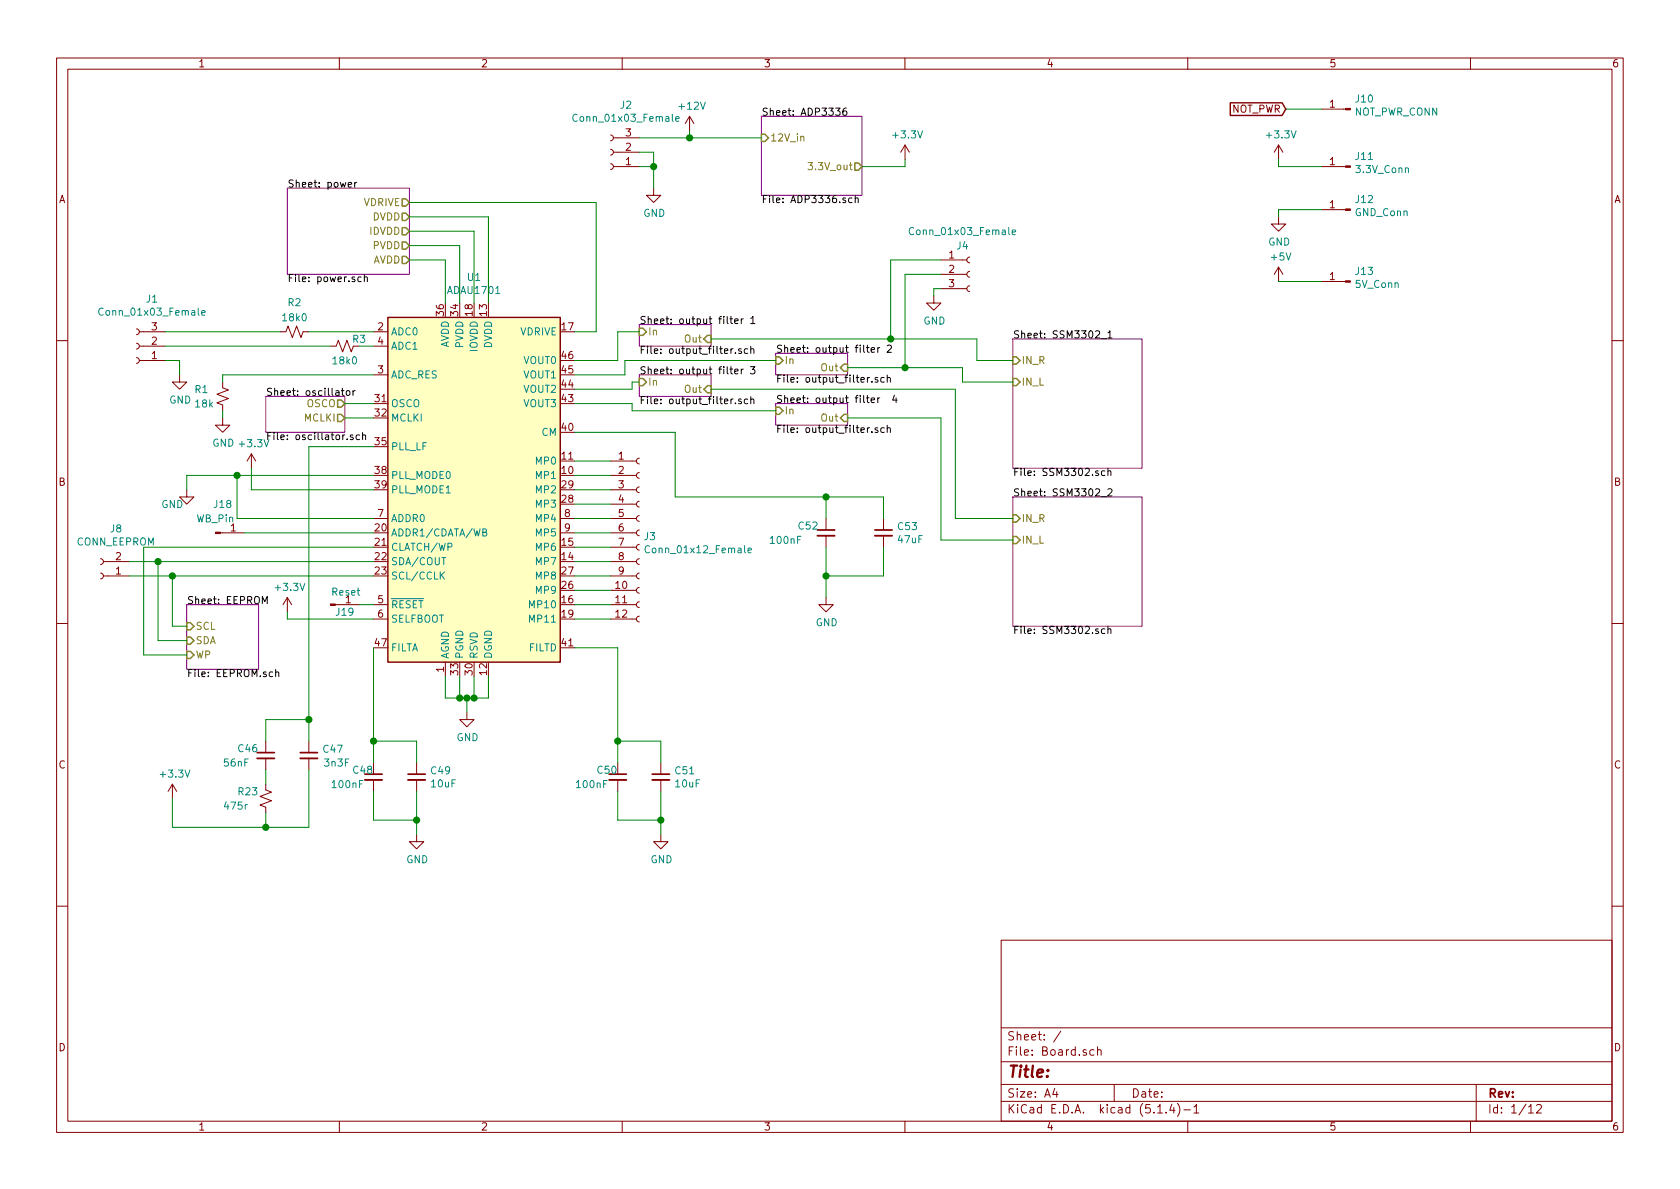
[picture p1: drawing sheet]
EESchema Schematic File Version 4
LIBS:Board-cache
EELAYER 30 0
EELAYER END
$Descr A4 11693 8268
encoding utf-8
Sheet 1 12
Title ""
Date ""
Rev ""
Comp ""
Comment1 ""
Comment2 ""
Comment3 ""
Comment4 ""
$EndDescr
$Comp
L Device:R_Small_US R2
U 1 1
P 2050 2300
F 0 "R2" V 1845 2300 50  0000 C CNN
F 1 "18k0" V 1950 2300 50  0000 C CNN
F 2 "Resistor_SMD:R_0805_2012Metric_Pad1.15x1.40mm_HandSolder" H 2050 2300 50  0001 C CNN
F 3 "~" H 2050 2300 50  0001 C CNN
	1    2050 2300
	0    1    1    0   
$EndComp
$Comp
L Device:R_Small_US R3
U 1 1
P 2400 2400
F 0 "R3" V 2350 2500 50  0000 C CNN
F 1 "18k0" V 2500 2400 50  0000 C CNN
F 2 "Resistor_SMD:R_0805_2012Metric_Pad1.15x1.40mm_HandSolder" H 2400 2400 50  0001 C CNN
F 3 "~" H 2400 2400 50  0001 C CNN
	1    2400 2400
	0    1    1    0   
$EndComp
Wire Wire Line
	2600 2400 2500 2400
Wire Wire Line
	2600 2300 2150 2300
$Comp
L DSP_AnalogDevices:ADAU1701 U1
U 1 1
P 3300 3400
F 0 "U1" H 3300 4881 50  0000 C CNN
F 1 "ADAU1701" H 3300 4790 50  0000 C CNN
F 2 "Package_QFP:LQFP-48_7x7mm_P0.5mm" H 3300 3400 50  0001 C CNN
F 3 "https://www.analog.com/media/en/technical-documentation/data-sheets/ADAU1701.pdf" H 3300 3400 50  0001 C CNN
	1    3300 3400
	1    0    0    -1  
$EndComp
$Sheet
S 1850 2750 550  250 
U 5DE0BF1C
F0 "oscillator" 50
F1 "oscillator.sch" 50
F2 "OSCO" O R 2400 2800 50 
F3 "MCLKI" O R 2400 2900 50 
$EndSheet
Wire Wire Line
	2600 2800 2400 2800
Wire Wire Line
	2400 2900 2600 2900
$Sheet
S 2000 1300 850  600 
U 5DE1C9A6
F0 "power" 50
F1 "power.sch" 50
F2 "AVDD" O R 2850 1800 50 
F3 "DVDD" O R 2850 1500 50 
F4 "PVDD" O R 2850 1700 50 
F5 "IDVDD" O R 2850 1600 50 
F6 "VDRIVE" O R 2850 1400 50 
$EndSheet
Wire Wire Line
	2850 1800 3100 1800
Wire Wire Line
	3100 1800 3100 2100
Wire Wire Line
	2850 1700 3200 1700
Wire Wire Line
	3200 1700 3200 2100
Wire Wire Line
	3300 2100 3300 1600
Wire Wire Line
	3300 1600 2850 1600
Wire Wire Line
	3400 2100 3400 1500
Wire Wire Line
	3400 1500 2850 1500
Wire Wire Line
	2850 1400 4150 1400
Wire Wire Line
	4150 1400 4150 2300
Wire Wire Line
	4150 2300 4000 2300
$Comp
L Device:R_Small_US R1
U 1 1
P 1550 2750
F 0 "R1" H 1350 2800 50  0000 L CNN
F 1 "18k" H 1350 2700 50  0000 L CNN
F 2 "Resistor_SMD:R_0805_2012Metric_Pad1.15x1.40mm_HandSolder" H 1550 2750 50  0001 C CNN
F 3 "~" H 1550 2750 50  0001 C CNN
	1    1550 2750
	1    0    0    -1  
$EndComp
$Comp
L power:GND #PWR0101
U 1 1
P 1550 2900
F 0 "#PWR0101" H 1550 2650 50  0001 C CNN
F 1 "GND" H 1555 2727 50  0000 C CNN
F 2 "" H 1550 2900 50  0001 C CNN
F 3 "" H 1550 2900 50  0001 C CNN
	1    1550 2900
	1    0    0    -1  
$EndComp
Wire Wire Line
	2600 2600 1550 2600
Wire Wire Line
	1550 2600 1550 2650
Wire Wire Line
	1550 2850 1550 2900
$Comp
L power:GND #PWR0108
U 1 1
P 1250 2600
F 0 "#PWR0108" H 1250 2350 50  0001 C CNN
F 1 "GND" H 1255 2427 50  0000 C CNN
F 2 "" H 1250 2600 50  0001 C CNN
F 3 "" H 1250 2600 50  0001 C CNN
	1    1250 2600
	1    0    0    -1  
$EndComp
Wire Wire Line
	1150 2500 1250 2500
Wire Wire Line
	1250 2500 1250 2600
Wire Wire Line
	1150 2400 2300 2400
Wire Wire Line
	1150 2300 1950 2300
$Comp
L power:GND #PWR0109
U 1 1
P 3250 4950
F 0 "#PWR0109" H 3250 4700 50  0001 C CNN
F 1 "GND" H 3255 4777 50  0000 C CNN
F 2 "" H 3250 4950 50  0001 C CNN
F 3 "" H 3250 4950 50  0001 C CNN
	1    3250 4950
	1    0    0    -1  
$EndComp
Wire Wire Line
	3100 4700 3100 4850
Wire Wire Line
	3100 4850 3200 4850
Wire Wire Line
	3250 4850 3250 4950
Wire Wire Line
	3200 4700 3200 4850
Connection ~ 3200 4850
Wire Wire Line
	3200 4850 3250 4850
Wire Wire Line
	3300 4700 3300 4850
Wire Wire Line
	3300 4850 3250 4850
Connection ~ 3250 4850
Wire Wire Line
	3400 4700 3400 4850
Wire Wire Line
	3400 4850 3300 4850
Connection ~ 3300 4850
$Sheet
S 5400 2450 500  150 
U 5DE47C86
F0 "output filter 2" 50
F1 "output_filter.sch" 50
F2 "In" I L 5400 2500 50 
F3 "Out" I R 5900 2550 50 
$EndSheet
$Sheet
S 4450 2250 500  150 
U 5DE4A02D
F0 "output filter 1" 50
F1 "output_filter.sch" 50
F2 "In" I L 4450 2300 50 
F3 "Out" I R 4950 2350 50 
$EndSheet
$Sheet
S 4450 2600 500  150 
U 5DE4AB46
F0 "output filter 3" 50
F1 "output_filter.sch" 50
F2 "In" I L 4450 2650 50 
F3 "Out" I R 4950 2700 50 
$EndSheet
$Sheet
S 5400 2800 500  150 
U 5DE4B545
F0 "output filter  4" 50
F1 "output_filter.sch" 50
F2 "In" I L 5400 2850 50 
F3 "Out" I R 5900 2900 50 
$EndSheet
Wire Wire Line
	4000 2500 4300 2500
Wire Wire Line
	4300 2500 4300 2300
Wire Wire Line
	4300 2300 4450 2300
Wire Wire Line
	4000 2600 4350 2600
Wire Wire Line
	4350 2600 4350 2500
Wire Wire Line
	4350 2500 5400 2500
Wire Wire Line
	4000 2700 4400 2700
Wire Wire Line
	4400 2700 4400 2650
Wire Wire Line
	4400 2650 4450 2650
Wire Wire Line
	4000 2800 4400 2800
Wire Wire Line
	4400 2800 4400 2850
Wire Wire Line
	4400 2850 5400 2850
Wire Wire Line
	4950 2350 6200 2350
Wire Wire Line
	4000 3200 4250 3200
Wire Wire Line
	4000 3300 4250 3300
Wire Wire Line
	4000 3400 4250 3400
Wire Wire Line
	4000 3500 4250 3500
Wire Wire Line
	4000 3600 4250 3600
Wire Wire Line
	4000 3700 4250 3700
Wire Wire Line
	4000 3800 4250 3800
Wire Wire Line
	4000 3900 4250 3900
Wire Wire Line
	4000 4000 4250 4000
Wire Wire Line
	4000 4100 4250 4100
Wire Wire Line
	4000 4200 4250 4200
Wire Wire Line
	4000 4300 4250 4300
$Sheet
S 7050 2350 900  900 
U 5DEA1E74
F0 "SSM3302_1" 50
F1 "SSM3302.sch" 50
F2 "IN_L" I L 7050 2650 50 
F3 "IN_R" I L 7050 2500 50 
$EndSheet
$Sheet
S 5300 800  700  550 
U 5DEA6AA8
F0 "ADP3336" 50
F1 "ADP3336.sch" 50
F2 "12V_in" I L 5300 950 50 
F3 "3.3V_out" O R 6000 1150 50 
$EndSheet
$Comp
L power:+12V #PWR0103
U 1 1
P 4800 900
F 0 "#PWR0103" H 4800 750 50  0001 C CNN
F 1 "+12V" H 4815 1073 50  0000 C CNN
F 2 "" H 4800 900 50  0001 C CNN
F 3 "" H 4800 900 50  0001 C CNN
	1    4800 900 
	1    0    0    -1  
$EndComp
Wire Wire Line
	4450 950  4800 950 
Wire Wire Line
	4800 950  4800 900 
Connection ~ 4800 950 
Wire Wire Line
	4450 1050 4550 1050
Wire Wire Line
	4550 1050 4550 1150
Wire Wire Line
	4550 1150 4450 1150
Wire Wire Line
	4550 1150 4550 1300
Connection ~ 4550 1150
$Comp
L power:GND #PWR0105
U 1 1
P 4550 1300
F 0 "#PWR0105" H 4550 1050 50  0001 C CNN
F 1 "GND" H 4555 1127 50  0000 C CNN
F 2 "" H 4550 1300 50  0001 C CNN
F 3 "" H 4550 1300 50  0001 C CNN
	1    4550 1300
	1    0    0    -1  
$EndComp
$Comp
L power:GND #PWR0123
U 1 1
P 6500 2050
F 0 "#PWR0123" H 6500 1800 50  0001 C CNN
F 1 "GND" H 6505 1877 50  0000 C CNN
F 2 "" H 6500 2050 50  0001 C CNN
F 3 "" H 6500 2050 50  0001 C CNN
	1    6500 2050
	1    0    0    -1  
$EndComp
Wire Wire Line
	6500 2000 6550 2000
Wire Wire Line
	6500 2050 6500 2000
Wire Wire Line
	5900 2550 6300 2550
Wire Wire Line
	6550 1900 6300 1900
Wire Wire Line
	6300 1900 6300 2550
Connection ~ 6300 2550
Wire Wire Line
	6550 1800 6200 1800
Wire Wire Line
	6200 1800 6200 2350
Connection ~ 6200 2350
Wire Wire Line
	4800 950  5300 950 
$Comp
L power:+3.3V #PWR0124
U 1 1
P 6300 1100
F 0 "#PWR0124" H 6300 950 50  0001 C CNN
F 1 "+3.3V" H 6315 1273 50  0000 C CNN
F 2 "" H 6300 1100 50  0001 C CNN
F 3 "" H 6300 1100 50  0001 C CNN
	1    6300 1100
	1    0    0    -1  
$EndComp
Wire Wire Line
	6000 1150 6300 1150
Wire Wire Line
	6300 1150 6300 1100
Wire Wire Line
	6800 2350 6800 2500
Wire Wire Line
	6800 2500 7050 2500
Wire Wire Line
	6200 2350 6800 2350
Wire Wire Line
	6700 2550 6700 2650
Wire Wire Line
	6700 2650 7050 2650
Wire Wire Line
	6300 2550 6700 2550
$Sheet
S 7050 3450 900  900 
U 5DEF398F
F0 "SSM3302_2" 50
F1 "SSM3302.sch" 50
F2 "IN_L" I L 7050 3750 50 
F3 "IN_R" I L 7050 3600 50 
$EndSheet
Wire Wire Line
	6650 2700 6650 3600
Wire Wire Line
	6650 3600 7050 3600
Wire Wire Line
	4950 2700 6650 2700
Wire Wire Line
	6550 2900 6550 3750
Wire Wire Line
	6550 3750 7050 3750
Wire Wire Line
	5900 2900 6550 2900
$Sheet
S 1300 4200 500  450 
U 5DD36E4D
F0 "EEPROM" 50
F1 "EEPROM.sch" 50
F2 "WP" I L 1300 4550 50 
F3 "SCL" I L 1300 4350 50 
F4 "SDA" I L 1300 4450 50 
$EndSheet
Wire Wire Line
	1200 4000 1200 4350
Wire Wire Line
	1200 4350 1300 4350
Wire Wire Line
	1100 3900 1100 4450
Wire Wire Line
	1100 4450 1300 4450
Wire Wire Line
	1000 3800 1000 4550
Wire Wire Line
	1000 4550 1300 4550
$Comp
L Connector:Conn_01x02_Female J8
U 1 1
P 700 4000
F 0 "J8" H 592 3675 50  0000 C CNN
F 1 "CONN_EEPROM" H 592 3766 50  0000 C CNN
F 2 "Connector_PinHeader_2.54mm:PinHeader_1x02_P2.54mm_Vertical" H 700 4000 50  0001 C CNN
F 3 "~" H 700 4000 50  0001 C CNN
	1    700  4000
	-1   0    0    1   
$EndComp
Wire Wire Line
	1200 4000 900  4000
Wire Wire Line
	1100 3900 900  3900
Wire Wire Line
	1000 3800 2600 3800
Wire Wire Line
	1100 3900 2600 3900
Connection ~ 1100 3900
Wire Wire Line
	2600 4000 1200 4000
Connection ~ 1200 4000
$Comp
L Connector:Conn_01x12_Female J3
U 1 1
P 4450 3700
F 0 "J3" H 4478 3676 50  0000 L CNN
F 1 "Conn_01x12_Female" H 4478 3585 50  0000 L CNN
F 2 "Connector_PinHeader_2.54mm:PinHeader_1x12_P2.54mm_Vertical" H 4450 3700 50  0001 C CNN
F 3 "~" H 4450 3700 50  0001 C CNN
	1    4450 3700
	1    0    0    -1  
$EndComp
$Comp
L Connector:Conn_01x03_Female J1
U 1 1
P 950 2400
F 0 "J1" H 842 2075 50  0000 C CNN
F 1 "Conn_01x03_Female" H 842 2166 50  0000 C CNN
F 2 "691213710003:691213710003" H 950 2400 50  0001 C CNN
F 3 "~" H 950 2400 50  0001 C CNN
	1    950  2400
	-1   0    0    1   
$EndComp
$Comp
L Connector:Conn_01x03_Female J2
U 1 1
P 4250 1050
F 0 "J2" H 4142 725 50  0000 C CNN
F 1 "Conn_01x03_Female" H 4142 816 50  0000 C CNN
F 2 "691213710003:691213710003" H 4250 1050 50  0001 C CNN
F 3 "~" H 4250 1050 50  0001 C CNN
	1    4250 1050
	-1   0    0    1   
$EndComp
$Comp
L Connector:Conn_01x03_Female J4
U 1 1
P 6750 1900
F 0 "J4" H 6700 2100 50  0000 C CNN
F 1 "Conn_01x03_Female" H 6700 2200 50  0000 C CNN
F 2 "691213710003:691213710003" H 6750 1900 50  0001 C CNN
F 3 "~" H 6750 1900 50  0001 C CNN
	1    6750 1900
	1    0    0    -1  
$EndComp
Text GLabel 8950 750  0    50   Input ~ 0
NOT_PWR
$Comp
L Connector:Conn_01x01_Male J10
U 1 1
P 9400 750
F 0 "J10" H 9372 682 50  0000 R CNN
F 1 "NOT_PWR_CONN" H 9372 773 50  0000 R CNN
F 2 "Connector_PinHeader_2.54mm:PinHeader_1x01_P2.54mm_Vertical" H 9400 750 50  0001 C CNN
F 3 "~" H 9400 750 50  0001 C CNN
	1    9400 750 
	-1   0    0    1   
$EndComp
Wire Wire Line
	8950 750  9200 750 
$Comp
L power:+3.3V #PWR0139
U 1 1
P 8900 1100
F 0 "#PWR0139" H 8900 950 50  0001 C CNN
F 1 "+3.3V" H 8915 1273 50  0000 C CNN
F 2 "" H 8900 1100 50  0001 C CNN
F 3 "" H 8900 1100 50  0001 C CNN
	1    8900 1100
	1    0    0    -1  
$EndComp
$Comp
L power:GND #PWR0140
U 1 1
P 8900 1500
F 0 "#PWR0140" H 8900 1250 50  0001 C CNN
F 1 "GND" H 8905 1327 50  0000 C CNN
F 2 "" H 8900 1500 50  0001 C CNN
F 3 "" H 8900 1500 50  0001 C CNN
	1    8900 1500
	1    0    0    -1  
$EndComp
$Comp
L Connector:Conn_01x01_Male J11
U 1 1
P 9400 1150
F 0 "J11" H 9372 1082 50  0000 R CNN
F 1 "3.3V_Conn" H 9372 1173 50  0000 R CNN
F 2 "Connector_PinHeader_2.54mm:PinHeader_1x01_P2.54mm_Vertical" H 9400 1150 50  0001 C CNN
F 3 "~" H 9400 1150 50  0001 C CNN
	1    9400 1150
	-1   0    0    1   
$EndComp
Wire Wire Line
	9200 1150 8900 1150
Wire Wire Line
	8900 1150 8900 1100
$Comp
L Connector:Conn_01x01_Male J12
U 1 1
P 9400 1450
F 0 "J12" H 9372 1382 50  0000 R CNN
F 1 "GND_Conn" H 9372 1473 50  0000 R CNN
F 2 "Connector_PinHeader_2.54mm:PinHeader_1x01_P2.54mm_Vertical" H 9400 1450 50  0001 C CNN
F 3 "~" H 9400 1450 50  0001 C CNN
	1    9400 1450
	-1   0    0    1   
$EndComp
Wire Wire Line
	9200 1450 8900 1450
Wire Wire Line
	8900 1450 8900 1500
$Comp
L power:+5V #PWR0141
U 1 1
P 8900 1950
F 0 "#PWR0141" H 8900 1800 50  0001 C CNN
F 1 "+5V" H 8915 2123 50  0000 C CNN
F 2 "" H 8900 1950 50  0001 C CNN
F 3 "" H 8900 1950 50  0001 C CNN
	1    8900 1950
	1    0    0    -1  
$EndComp
$Comp
L Connector:Conn_01x01_Male J13
U 1 1
P 9400 1950
F 0 "J13" H 9372 1882 50  0000 R CNN
F 1 "5V_Conn" H 9372 1973 50  0000 R CNN
F 2 "Connector_PinHeader_2.54mm:PinHeader_1x01_P2.54mm_Vertical" H 9400 1950 50  0001 C CNN
F 3 "~" H 9400 1950 50  0001 C CNN
	1    9400 1950
	-1   0    0    1   
$EndComp
Wire Wire Line
	9200 1950 8900 1950
$Comp
L power:+3.3V #PWR0148
U 1 1
P 1750 3250
F 0 "#PWR0148" H 1750 3100 50  0001 C CNN
F 1 "+3.3V" H 1765 3423 50  0000 C CNN
F 2 "" H 1750 3250 50  0001 C CNN
F 3 "" H 1750 3250 50  0001 C CNN
	1    1750 3250
	1    0    0    -1  
$EndComp
Wire Wire Line
	1300 3300 1300 3400
$Comp
L power:GND #PWR0149
U 1 1
P 1300 3400
F 0 "#PWR0149" H 1300 3150 50  0001 C CNN
F 1 "GND" H 1200 3300 50  0000 C CNN
F 2 "" H 1300 3400 50  0001 C CNN
F 3 "" H 1300 3400 50  0001 C CNN
	1    1300 3400
	1    0    0    -1  
$EndComp
Wire Wire Line
	1300 3300 1650 3300
Wire Wire Line
	1750 3400 2600 3400
Wire Wire Line
	1750 3250 1750 3400
Wire Wire Line
	2600 3600 1650 3600
Wire Wire Line
	1650 3600 1650 3300
Connection ~ 1650 3300
Wire Wire Line
	1650 3300 2600 3300
Wire Wire Line
	2600 4300 2000 4300
Wire Wire Line
	2000 4300 2000 4250
$Comp
L power:+3.3V #PWR0150
U 1 1
P 2000 4250
F 0 "#PWR0150" H 2000 4100 50  0001 C CNN
F 1 "+3.3V" H 2015 4423 50  0000 C CNN
F 2 "" H 2000 4250 50  0001 C CNN
F 3 "" H 2000 4250 50  0001 C CNN
	1    2000 4250
	1    0    0    -1  
$EndComp
$Comp
L Connector:Conn_01x01_Male J19
U 1 1
P 2300 4200
F 0 "J19" H 2400 4150 50  0000 C CNN
F 1 "Reset" H 2408 4290 50  0000 C CNN
F 2 "Connector_PinHeader_2.54mm:PinHeader_1x01_P2.54mm_Vertical" H 2300 4200 50  0001 C CNN
F 3 "~" H 2300 4200 50  0001 C CNN
	1    2300 4200
	1    0    0    -1  
$EndComp
Wire Wire Line
	2500 4200 2600 4200
Wire Wire Line
	2600 3100 2150 3100
Wire Wire Line
	2150 3100 2150 5000
Wire Wire Line
	2600 3700 1700 3700
$Comp
L Connector:Conn_01x01_Male J18
U 1 1
P 1500 3700
F 0 "J18" H 1550 3900 50  0000 C CNN
F 1 "WB_Pin" H 1500 3800 50  0000 C CNN
F 2 "Connector_PinHeader_2.54mm:PinHeader_1x01_P2.54mm_Vertical" H 1500 3700 50  0001 C CNN
F 3 "~" H 1500 3700 50  0001 C CNN
	1    1500 3700
	1    0    0    -1  
$EndComp
Wire Wire Line
	4000 3000 4700 3000
$Comp
L Device:C_Small C47
U 1 1
P 2150 5250
F 0 "C47" H 2242 5296 50  0000 L CNN
F 1 "3n3F" H 2250 5200 50  0000 L CNN
F 2 "Capacitor_SMD:C_0805_2012Metric_Pad1.15x1.40mm_HandSolder" H 2150 5250 50  0001 C CNN
F 3 "~" H 2150 5250 50  0001 C CNN
	1    2150 5250
	1    0    0    -1  
$EndComp
$Comp
L Device:C_Small C46
U 1 1
P 1850 5250
F 0 "C46" H 1650 5300 50  0000 L CNN
F 1 "56nF" H 1550 5200 50  0000 L CNN
F 2 "Capacitor_SMD:C_0805_2012Metric_Pad1.15x1.40mm_HandSolder" H 1850 5250 50  0001 C CNN
F 3 "~" H 1850 5250 50  0001 C CNN
	1    1850 5250
	1    0    0    -1  
$EndComp
$Comp
L Device:R_Small_US R23
U 1 1
P 1850 5550
F 0 "R23" H 1650 5600 50  0000 L CNN
F 1 "475r" H 1550 5500 50  0000 L CNN
F 2 "Resistor_SMD:R_0805_2012Metric_Pad1.15x1.40mm_HandSolder" H 1850 5550 50  0001 C CNN
F 3 "~" H 1850 5550 50  0001 C CNN
	1    1850 5550
	1    0    0    -1  
$EndComp
Wire Wire Line
	2150 5000 1850 5000
Wire Wire Line
	1850 5000 1850 5150
Connection ~ 2150 5000
Wire Wire Line
	2150 5000 2150 5150
Wire Wire Line
	1850 5350 1850 5450
Wire Wire Line
	2150 5350 2150 5750
Wire Wire Line
	2150 5750 1850 5750
Wire Wire Line
	1850 5750 1850 5650
Wire Wire Line
	1850 5750 1200 5750
Wire Wire Line
	1200 5750 1200 5550
Connection ~ 1850 5750
$Comp
L power:+3.3V #PWR0151
U 1 1
P 1200 5550
F 0 "#PWR0151" H 1200 5400 50  0001 C CNN
F 1 "+3.3V" H 1215 5723 50  0000 C CNN
F 2 "" H 1200 5550 50  0001 C CNN
F 3 "" H 1200 5550 50  0001 C CNN
	1    1200 5550
	1    0    0    -1  
$EndComp
$Comp
L Device:C_Small C53
U 1 1
P 6150 3700
F 0 "C53" H 6242 3746 50  0000 L CNN
F 1 "47uF" H 6242 3655 50  0000 L CNN
F 2 "Capacitor_SMD:C_0805_2012Metric_Pad1.15x1.40mm_HandSolder" H 6150 3700 50  0001 C CNN
F 3 "~" H 6150 3700 50  0001 C CNN
	1    6150 3700
	1    0    0    -1  
$EndComp
$Comp
L Device:C_Small C52
U 1 1
P 5750 3700
F 0 "C52" H 5550 3750 50  0000 L CNN
F 1 "100nF" H 5350 3650 50  0000 L CNN
F 2 "Capacitor_SMD:C_0805_2012Metric_Pad1.15x1.40mm_HandSolder" H 5750 3700 50  0001 C CNN
F 3 "~" H 5750 3700 50  0001 C CNN
	1    5750 3700
	1    0    0    -1  
$EndComp
Wire Wire Line
	6150 3450 5750 3450
Wire Wire Line
	5750 3450 5750 3600
Wire Wire Line
	6150 3450 6150 3600
$Comp
L power:GND #PWR0152
U 1 1
P 5750 4150
F 0 "#PWR0152" H 5750 3900 50  0001 C CNN
F 1 "GND" H 5755 3977 50  0000 C CNN
F 2 "" H 5750 4150 50  0001 C CNN
F 3 "" H 5750 4150 50  0001 C CNN
	1    5750 4150
	1    0    0    -1  
$EndComp
Wire Wire Line
	5750 3800 5750 4000
Wire Wire Line
	6150 3800 6150 4000
Wire Wire Line
	6150 4000 5750 4000
Connection ~ 5750 4000
Wire Wire Line
	5750 4000 5750 4150
Wire Wire Line
	4700 3450 5750 3450
Wire Wire Line
	4700 3000 4700 3450
Connection ~ 5750 3450
Wire Wire Line
	2600 4500 2600 5150
$Comp
L Device:C_Small C48
U 1 1
P 2600 5400
F 0 "C48" H 2450 5450 50  0000 L CNN
F 1 "100nF" H 2300 5350 50  0000 L CNN
F 2 "Capacitor_SMD:C_0805_2012Metric_Pad1.15x1.40mm_HandSolder" H 2600 5400 50  0001 C CNN
F 3 "~" H 2600 5400 50  0001 C CNN
	1    2600 5400
	1    0    0    -1  
$EndComp
$Comp
L Device:C_Small C49
U 1 1
P 2900 5400
F 0 "C49" H 2992 5446 50  0000 L CNN
F 1 "10uF" H 2992 5355 50  0000 L CNN
F 2 "Capacitor_SMD:C_0805_2012Metric_Pad1.15x1.40mm_HandSolder" H 2900 5400 50  0001 C CNN
F 3 "~" H 2900 5400 50  0001 C CNN
	1    2900 5400
	1    0    0    -1  
$EndComp
Wire Wire Line
	2600 5150 2900 5150
Wire Wire Line
	2900 5150 2900 5300
Connection ~ 2600 5150
Wire Wire Line
	2600 5150 2600 5300
Wire Wire Line
	2900 5500 2900 5700
Wire Wire Line
	2900 5700 2600 5700
Wire Wire Line
	2600 5700 2600 5500
Wire Wire Line
	2900 5700 2900 5800
Connection ~ 2900 5700
$Comp
L power:GND #PWR0153
U 1 1
P 2900 5800
F 0 "#PWR0153" H 2900 5550 50  0001 C CNN
F 1 "GND" H 2905 5627 50  0000 C CNN
F 2 "" H 2900 5800 50  0001 C CNN
F 3 "" H 2900 5800 50  0001 C CNN
	1    2900 5800
	1    0    0    -1  
$EndComp
Wire Wire Line
	4300 4500 4300 5150
$Comp
L Device:C_Small C50
U 1 1
P 4300 5400
F 0 "C50" H 4150 5450 50  0000 L CNN
F 1 "100nF" H 4000 5350 50  0000 L CNN
F 2 "Capacitor_SMD:C_0805_2012Metric_Pad1.15x1.40mm_HandSolder" H 4300 5400 50  0001 C CNN
F 3 "~" H 4300 5400 50  0001 C CNN
	1    4300 5400
	1    0    0    -1  
$EndComp
$Comp
L Device:C_Small C51
U 1 1
P 4600 5400
F 0 "C51" H 4692 5446 50  0000 L CNN
F 1 "10uF" H 4692 5355 50  0000 L CNN
F 2 "Capacitor_SMD:C_0805_2012Metric_Pad1.15x1.40mm_HandSolder" H 4600 5400 50  0001 C CNN
F 3 "~" H 4600 5400 50  0001 C CNN
	1    4600 5400
	1    0    0    -1  
$EndComp
Wire Wire Line
	4300 5150 4600 5150
Wire Wire Line
	4600 5150 4600 5300
Connection ~ 4300 5150
Wire Wire Line
	4300 5150 4300 5300
Wire Wire Line
	4600 5500 4600 5700
Wire Wire Line
	4600 5700 4300 5700
Wire Wire Line
	4300 5700 4300 5500
Wire Wire Line
	4600 5700 4600 5800
Connection ~ 4600 5700
$Comp
L power:GND #PWR0154
U 1 1
P 4600 5800
F 0 "#PWR0154" H 4600 5550 50  0001 C CNN
F 1 "GND" H 4605 5627 50  0000 C CNN
F 2 "" H 4600 5800 50  0001 C CNN
F 3 "" H 4600 5800 50  0001 C CNN
	1    4600 5800
	1    0    0    -1  
$EndComp
Wire Wire Line
	4000 4500 4300 4500
$EndSCHEMATC
